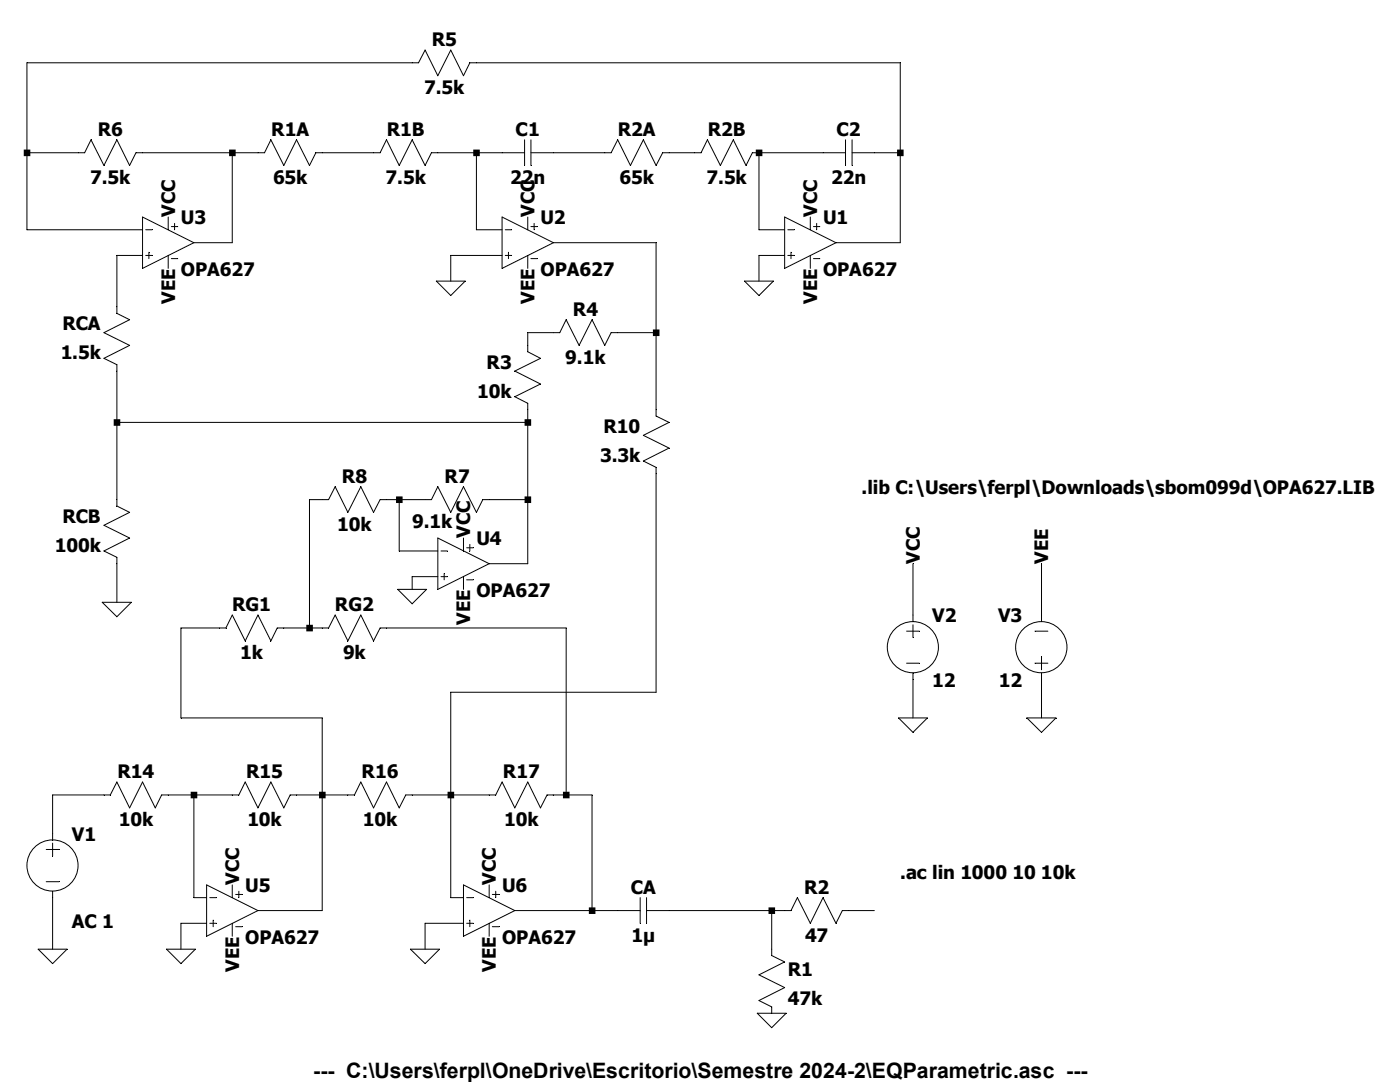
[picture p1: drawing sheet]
Version 4
SHEET 1 880 1060
WIRE -352 -144 -832 -144
WIRE 256 -144 -272 -144
WIRE -832 -32 -832 -144
WIRE -768 -32 -832 -32
WIRE -576 -32 -688 -32
WIRE -544 -32 -576 -32
WIRE -400 -32 -464 -32
WIRE -272 -32 -320 -32
WIRE -240 -32 -272 -32
WIRE -112 -32 -176 -32
WIRE 0 -32 -32 -32
WIRE 160 -32 80 -32
WIRE 256 -32 256 -144
WIRE 256 -32 224 -32
WIRE -832 64 -832 -32
WIRE -688 64 -832 64
WIRE -272 64 -272 -32
WIRE -240 64 -272 64
WIRE 80 64 80 -32
WIRE 112 64 80 64
WIRE -576 80 -576 -32
WIRE -576 80 -624 80
WIRE -48 80 -176 80
WIRE 256 80 256 -32
WIRE 256 80 176 80
WIRE -688 96 -720 96
WIRE -240 96 -304 96
WIRE 112 96 80 96
WIRE -304 128 -304 96
WIRE 80 128 80 96
WIRE -720 160 -720 96
WIRE -176 192 -208 192
WIRE -48 192 -48 80
WIRE -48 192 -96 192
WIRE -208 208 -208 192
WIRE -48 288 -48 192
WIRE -720 304 -720 240
WIRE -208 304 -208 288
WIRE -208 304 -720 304
WIRE -720 400 -720 304
WIRE -464 400 -480 400
WIRE -368 400 -384 400
WIRE -336 400 -368 400
WIRE -208 400 -208 304
WIRE -208 400 -256 400
WIRE -368 464 -368 400
WIRE -320 464 -368 464
WIRE -208 480 -208 400
WIRE -208 480 -256 480
WIRE -320 496 -352 496
WIRE -352 512 -352 496
WIRE -720 528 -720 480
WIRE 272 544 272 480
WIRE 432 544 432 480
WIRE -592 560 -640 560
WIRE -480 560 -480 400
WIRE -480 560 -512 560
WIRE -464 560 -480 560
WIRE -160 560 -384 560
WIRE -48 640 -48 368
WIRE -48 640 -304 640
WIRE -640 672 -640 560
WIRE -464 672 -640 672
WIRE 272 672 272 624
WIRE 432 672 432 624
WIRE -736 768 -800 768
WIRE -624 768 -656 768
WIRE -576 768 -624 768
WIRE -464 768 -464 672
WIRE -464 768 -496 768
WIRE -432 768 -464 768
WIRE -304 768 -304 640
WIRE -304 768 -352 768
WIRE -256 768 -304 768
WIRE -160 768 -160 560
WIRE -160 768 -176 768
WIRE -128 768 -160 768
WIRE -800 816 -800 768
WIRE -624 896 -624 768
WIRE -608 896 -624 896
WIRE -304 896 -304 768
WIRE -288 896 -304 896
WIRE -464 912 -464 768
WIRE -464 912 -544 912
WIRE -128 912 -128 768
WIRE -128 912 -224 912
WIRE -96 912 -128 912
WIRE 96 912 -32 912
WIRE 112 912 96 912
WIRE 224 912 192 912
WIRE -608 928 -640 928
WIRE -288 928 -336 928
WIRE -800 960 -800 896
WIRE -640 960 -640 928
WIRE -336 960 -336 928
WIRE 96 960 96 912
FLAG -720 528 0
FLAG -304 128 0
FLAG 80 128 0
FLAG -640 960 0
FLAG -336 960 0
FLAG -800 960 0
FLAG -352 512 0
FLAG 272 672 0
FLAG 432 672 0
FLAG 272 480 VCC
FLAG 432 480 VEE
FLAG -656 48 VCC
FLAG -208 48 VCC
FLAG 144 48 VCC
FLAG -288 448 VCC
FLAG -256 880 VCC
FLAG -576 880 VCC
FLAG -656 112 VEE
FLAG -208 112 VEE
FLAG 144 112 VEE
FLAG -288 512 VEE
FLAG -256 944 VEE
FLAG -576 944 VEE
FLAG 96 1040 0
SYMBOL OpAmps\\opamp2 144 16 R0
SYMATTR InstName U1
SYMATTR Value OPA627
SYMBOL OpAmps\\opamp2 -208 16 R0
SYMATTR InstName U2
SYMATTR Value OPA627
SYMBOL OpAmps\\opamp2 -656 16 R0
SYMATTR InstName U3
SYMATTR Value OPA627
SYMBOL OpAmps\\opamp2 -288 416 R0
SYMATTR InstName U4
SYMATTR Value OPA627
SYMBOL OpAmps\\opamp2 -576 848 R0
SYMATTR InstName U5
SYMATTR Value OPA627
SYMBOL OpAmps\\opamp2 -256 848 R0
SYMATTR InstName U6
SYMATTR Value OPA627
SYMBOL res -672 -48 R90
WINDOW 0 0 56 VBottom 2
WINDOW 3 32 56 VTop 2
SYMATTR InstName R6
SYMATTR Value 7.5k
SYMBOL res -448 -48 R90
WINDOW 0 0 56 VBottom 2
WINDOW 3 32 56 VTop 2
SYMATTR InstName R1A
SYMATTR Value 65k
SYMBOL res -304 -48 R90
WINDOW 0 0 56 VBottom 2
WINDOW 3 32 56 VTop 2
SYMATTR InstName R1B
SYMATTR Value 7.5k
SYMBOL res -16 -48 R90
WINDOW 0 0 56 VBottom 2
WINDOW 3 32 56 VTop 2
SYMATTR InstName R2A
SYMATTR Value 65k
SYMBOL res 96 -48 R90
WINDOW 0 0 56 VBottom 2
WINDOW 3 32 56 VTop 2
SYMATTR InstName R2B
SYMATTR Value 7.5k
SYMBOL res -256 -160 R90
WINDOW 0 0 56 VBottom 2
WINDOW 3 32 56 VTop 2
SYMATTR InstName R5
SYMATTR Value 7.5k
SYMBOL res -704 256 R180
WINDOW 0 36 76 Left 2
WINDOW 3 36 40 Left 2
SYMATTR InstName RCA
SYMATTR Value 1.5k
SYMBOL res -704 496 R180
WINDOW 0 36 76 Left 2
WINDOW 3 36 40 Left 2
SYMATTR InstName RCB
SYMATTR Value 100k
SYMBOL res -480 416 R270
WINDOW 0 32 56 VTop 2
WINDOW 3 0 56 VBottom 2
SYMATTR InstName R8
SYMATTR Value 10k
SYMBOL res -352 416 R270
WINDOW 0 32 56 VTop 2
WINDOW 3 4 25 VBottom 2
SYMATTR InstName R7
SYMATTR Value 9.1k
SYMBOL res -192 304 R180
WINDOW 0 36 76 Left 2
WINDOW 3 36 40 Left 2
SYMATTR InstName R3
SYMATTR Value 10k
SYMBOL res -192 208 R270
WINDOW 0 32 56 VTop 2
WINDOW 3 0 56 VBottom 2
SYMATTR InstName R4
SYMATTR Value 9.1k
SYMBOL cap 224 -48 R90
WINDOW 0 0 32 VBottom 2
WINDOW 3 32 32 VTop 2
SYMATTR InstName C2
SYMATTR Value 22n
SYMBOL cap -176 -48 R90
WINDOW 0 0 32 VBottom 2
WINDOW 3 32 32 VTop 2
SYMATTR InstName C1
SYMATTR Value 22n
SYMBOL res -496 544 R90
WINDOW 0 0 56 VBottom 2
WINDOW 3 32 56 VTop 2
SYMATTR InstName RG1
SYMATTR Value 1k
SYMBOL res -368 544 R90
WINDOW 0 0 56 VBottom 2
WINDOW 3 32 56 VTop 2
SYMATTR InstName RG2
SYMATTR Value 9k
SYMBOL res -32 384 R180
WINDOW 0 36 76 Left 2
WINDOW 3 36 40 Left 2
SYMATTR InstName R10
SYMATTR Value 3.3k
SYMBOL res -640 752 R90
WINDOW 0 0 56 VBottom 2
WINDOW 3 32 56 VTop 2
SYMATTR InstName R14
SYMATTR Value 10k
SYMBOL res -480 752 R90
WINDOW 0 0 56 VBottom 2
WINDOW 3 32 56 VTop 2
SYMATTR InstName R15
SYMATTR Value 10k
SYMBOL res -336 752 R90
WINDOW 0 0 56 VBottom 2
WINDOW 3 32 56 VTop 2
SYMATTR InstName R16
SYMATTR Value 10k
SYMBOL res -160 752 R90
WINDOW 0 0 56 VBottom 2
WINDOW 3 32 56 VTop 2
SYMATTR InstName R17
SYMATTR Value 10k
SYMBOL voltage -800 800 R0
WINDOW 123 24 124 Left 2
WINDOW 39 0 0 Left 0
SYMATTR InstName V1
SYMATTR Value ""
SYMATTR Value2 AC 1
SYMBOL cap -32 896 R90
WINDOW 0 0 32 VBottom 2
WINDOW 3 32 32 VTop 2
SYMATTR InstName CA
SYMATTR Value 1µ
SYMBOL voltage 272 528 R0
WINDOW 123 0 0 Left 0
WINDOW 39 0 0 Left 0
SYMATTR InstName V2
SYMATTR Value 12
SYMBOL voltage 432 640 R180
WINDOW 0 24 96 Left 2
WINDOW 3 24 16 Left 2
WINDOW 123 0 0 Left 0
WINDOW 39 0 0 Left 0
SYMATTR InstName V3
SYMATTR Value 12
SYMBOL res 80 944 R0
SYMATTR InstName R1
SYMATTR Value 47k
SYMBOL res 208 896 R90
WINDOW 0 0 56 VBottom 2
WINDOW 3 32 56 VTop 2
SYMATTR InstName R2
SYMATTR Value 47
TEXT 208 384 Left 2 !.lib C:\\Users\\ferpl\\Downloads\\sbom099d\\OPA627.LIB
TEXT 256 864 Left 2 !.ac lin 1000 10 10k
